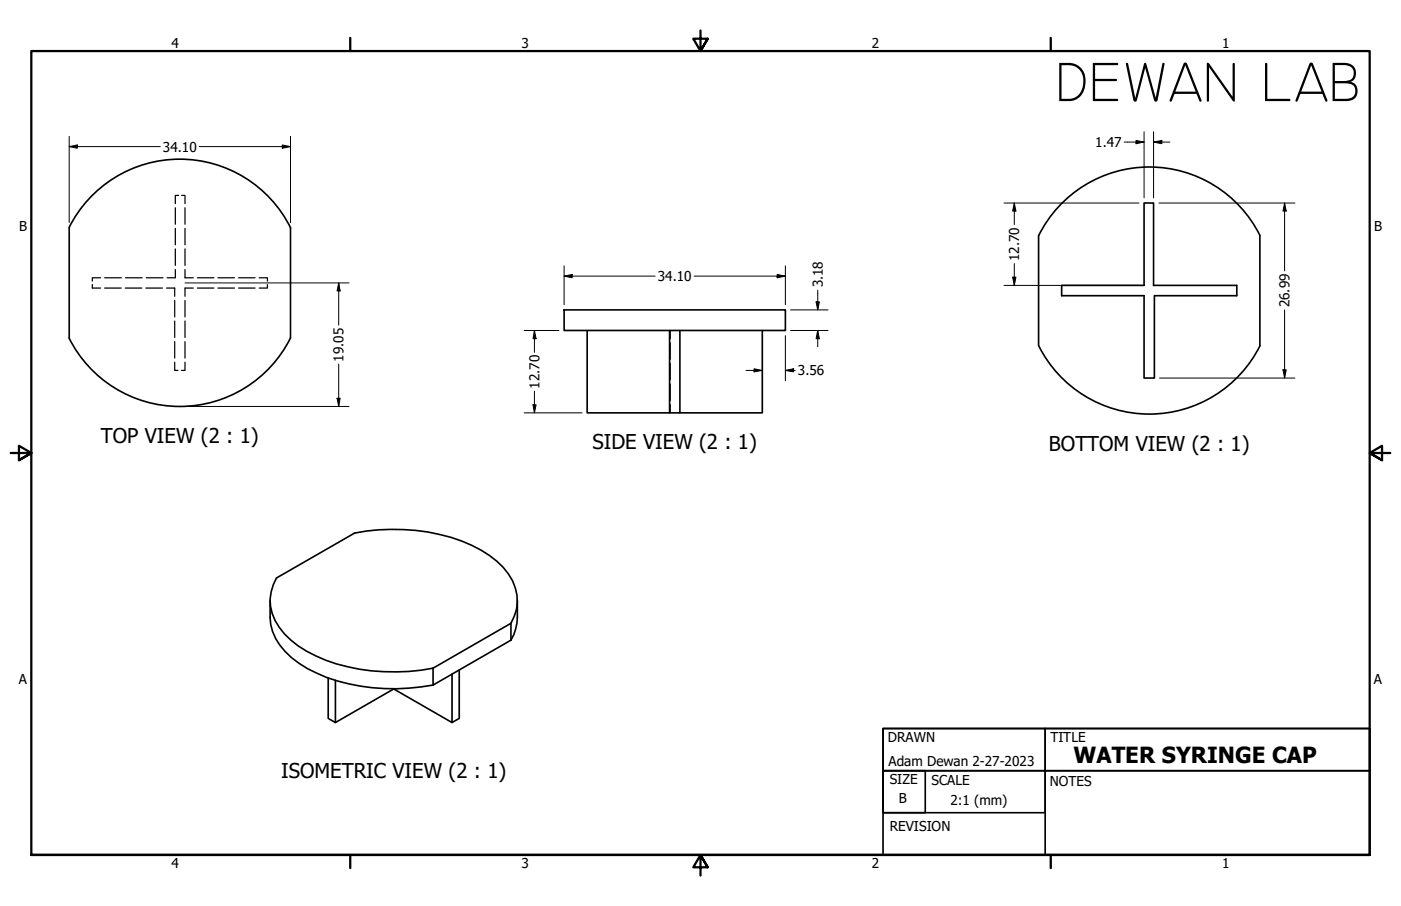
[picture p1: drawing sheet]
<svg xmlns="http://www.w3.org/2000/svg" width="432mm" height="279mm" viewBox="0 0 432 279" stroke-linecap="round" stroke-linejoin="round" font-family="sans-serif">
<!-- layer: Hidden (ANSI) -->
<g fill="none" stroke="#000" stroke-width=".38">
<path d="M54 64.1v5.1M54 70.4v5.1M54 76.8v5.1M55.1 60.3h-1.1v2.5M56 60.3h1v2.5M57 64.1v5.1M57 70.4v5.1M57 76.8v5.1M28.4 87.8v1h2.6M31 85.7h-2.6v1M32.3 88.8h5M32.3 85.7h5.1"/>
<path d="M38.6 88.8h5.1M38.7 85.7h5.1M45 88.8h5M45.1 85.7h5.1M51.3 88.8h2.5v2.6M53.8 92.6v5.1M53.8 99v5.1M54 83.1v2.6h-2.5M57 83.1v2.6h2.6M57 92.6v5.1M57 99v5.1M59.6 88.8h-2.6v2.6"/>
<path d="M60.8 88.8h5.1M60.8 85.7h5.1M67.2 88.8h5.1M67.2 85.7h5.1M73.5 88.8h5.1M73.5 85.7h5.1M79.9 85.7h2.5v1M82.4 87.8v1h-2.5M53.8 111.7v2.5h1.1M53.8 105.3v5.1M57 111.7v2.5h-1.1M57 105.3v5.1"/>
<path d="M206.6 101.9v2.6M206.6 105.7v5.1M206.6 112.1v5.1M206.6 118.4v5.1M206.6 124.8v2.5"/>
</g>
<!-- layer: Visible (ANSI) -->
<g fill="none" stroke="#000" stroke-width=".51">
<path d="M21.3 70.2a38.1 38.1 0 0 1 34.1-21.1 38.1 38.1 0 0 1 34.1 21.1v34M21.3 70.2v34M320.1 72.6v34a38.1 38.1 0 0 0 34.1 21.1 38.1 38.1 0 0 0 34.2-21.1M320.2 72.6a38.1 38.1 0 0 1 34-21.1 38.1 38.1 0 0 1 34.1 21.1M388.3 72.6v34M173.9 95.6h68.2v6.3h-68.2zM327.2 88h25.4v-25.4h2.9v25.4h25.7v3.2h-25.4v25.4h-3.2v-25.4h-25.4zM21.3 104.2a38.1 38.1 0 0 0 34.1 21.1 38.1 38.1 0 0 0 34.1-21.1M181 101.9v25.4h25.4M206.4 101.9v25.4h3.1v-25.4M234.9 101.9v25.4h-25.4M83.2 185.2v5.2a16.7 16.7 0 0 0 6.7 12.4 46.1 46.1 0 0 0 24.8 9.3 65.4 65.4 0 0 0 18.8-.8"/>
<path d="M157.5 192.2a14 14 0 0 0-2.4-17.2 41.1 41.1 0 0 0-23.1-10.9 65.7 65.7 0 0 0-22.7 .3l-24.1 13.8a13.9 13.9 0 0 0 2.4 17.3 36.9 36.9 0 0 0 19.5 10.1 64.3 64.3 0 0 0 26.4 .5M157.5 197.4v-5.2l-24 13.9M157.5 197.4l-24 13.9M159.4 185.2a19.5 19.5 0 0 1-1.9 12.2M101.2 209v12.6l2.2 1.2v-13M133.5 206.1v5.2M141.5 206.6v15l-2.2 1.2v-14.9M103.4 222.8l17.9-10.4 18 10.4"/>
</g>
<!-- layer: Border (ANSI) -->
<path d="M107.9 11.7v4M215.9 9.4v6.3l-2.2-3.8h4.4l-2.2 3.8 2.2-3.8M323.8 11.7v4M3.3 139.7h6.4l-3.9-2.2v4.4l3.9-2.2-3.9 2.2M428.5 139.7h-6.4l3.9-2.2v4.4l-3.9-2.2 3.9 2.2M9.7 263.7v-248h412.4v248h-412.4h412.4M107.9 263.7v4M218.1 267.5l-2.2-3.8 2.2 3.8h-4.4l2.2-3.8v6.3M323.8 263.7v4" fill="none" stroke="#000" stroke-width=".7"/>
<!-- layer: Title (ANSI) -->
<path d="M272.2 237.7h13v12.9h-13zM272.2 237.7h49.9v12.9h-49.9zM272.2 224.7h49.9v13h-49.9zM272.2 224.7h149.9v39h-149.9zM322.1 237.7h100v26h-100zM322.1 224.7h100v13h-100z" fill="none" stroke="#000" stroke-width=".51"/>
<!-- layer: Dimension (ANSI) -->
<g fill="none" stroke="#000" stroke-width=".31">
<path d="M21.3 45.2l2.5-.5v1zM21.3 45.2h28.1M21.3 42v26.6M61.4 45.2h28.1M87 44.7l2.5 .5-2.5 .5zM89.5 42v26.6M346.5 43.8h6.1M350.1 43.3l2.5 .5-2.5 .5zM352.6 40.6v20.4M355.5 43.8l2.6-.5v1zM355.5 43.8h5.1M355.5 40.6v20.4"/>
<path d="M309.4 62.6h41.6M312.6 62.6l.5 2.5h-1zM312.6 62.6v6.7M357.2 62.6h41.9M395.9 62.6l.5 2.5h-1zM395.9 62.6v21M57 87.2h50.6M104.4 87.2l.4 2.5h-.9zM104.4 87.2v13.1M173.9 85.2l2.4-.6v1.1zM173.9 85.2h28M173.9 82v12"/>
<path d="M213.9 85.2h28.2M239.5 84.6l2.6 .6-2.6 .5zM242.1 82v12M243.6 95.6h11.6M251.5 93.1h1l-.5 2.5zM252 89.5v6.1M309.4 88h41.6M312.1 85.5h1l-.5 2.5zM312.6 81.3v6.7M395.9 95.6v21M104.4 112.3v13M161.5 101.9h10.8"/>
<path d="M164.7 101.9l.5 2.6h-.9zM164.7 101.9v6.7M229.9 114.2h5M232.4 113.7l2.5 .5-2.5 .5zM242.1 114.2l2.4-.5v1zM242.1 103.5v13.9M242.1 114.2h3M243.6 101.9h11.6M252 101.9l.5 2.6h-1zM252 101.9v5M357.4 116.6h41.7M395.4 114h1l-.5 2.6z"/>
<path d="M57 125.3h50.6M103.9 122.8h.9l-.4 2.5zM161.5 127.3h17.9M164.3 124.8h.9l-.5 2.5zM164.7 120.7v6.6"/>
</g>
<g fill="#000">
<path d="M21.3 45.2l2.5-.5v1z" fill-rule="evenodd"/>
<path d="M87 44.7l2.5 .5-2.5 .5z" fill-rule="evenodd"/>
<path d="M350.1 43.3l2.5 .5-2.5 .5z" fill-rule="evenodd"/>
<path d="M355.5 43.8l2.6-.5v1z" fill-rule="evenodd"/>
<path d="M312.6 62.6l.5 2.5h-1z" fill-rule="evenodd"/>
<path d="M395.9 62.6l.5 2.5h-1z" fill-rule="evenodd"/>
<path d="M104.4 87.2l.4 2.5h-.9z" fill-rule="evenodd"/>
<path d="M173.9 85.2l2.4-.6v1.1z" fill-rule="evenodd"/>
<path d="M239.5 84.6l2.6 .6-2.6 .5z" fill-rule="evenodd"/>
<path d="M251.5 93.1h1l-.5 2.5z" fill-rule="evenodd"/>
<path d="M312.1 85.5h1l-.5 2.5z" fill-rule="evenodd"/>
<path d="M164.7 101.9l.5 2.6h-.9z" fill-rule="evenodd"/>
<path d="M232.4 113.7l2.5 .5-2.5 .5z" fill-rule="evenodd"/>
<path d="M242.1 114.2l2.4-.5v1z" fill-rule="evenodd"/>
<path d="M252 101.9l.5 2.6h-1z" fill-rule="evenodd"/>
<path d="M395.4 114h1l-.5 2.6z" fill-rule="evenodd"/>
<path d="M103.9 122.8h.9l-.4 2.5z" fill-rule="evenodd"/>
<path d="M164.3 124.8h.9l-.5 2.5z" fill-rule="evenodd"/>
</g>
<text font-size="17.4" x="325.5" y="31.2">DEWAN LAB</text>
<text font-size="6.9" x="330.8" y="235.3">WATER SYRINGE CAP</text>
<g font-size="6.3">
<text x="31.1" y="136.6">TOP VIEW (2 : 1)</text>
<text x="182.6" y="138.6">SIDE VIEW (2 : 1)</text>
<text x="323.3" y="138.9">BOTTOM VIEW (2 : 1)</text>
<text x="86.7" y="240">ISOMETRIC VIEW (2 : 1)</text>
</g>
<g font-size="4.2">
<text x="52.8" y="14.7">4</text>
<text x="160.8" y="14.7">3</text>
<text x="268.7" y="14.7">2</text>
<text x="376.7" y="14.7">1</text>
<text x="50.2" y="46.7">34.10</text>
<text x="337.6" y="45.3">1.47</text>
<text x="5.9" y="71.4">B</text>
<text x="423.5" y="71.4">B</text>
<text x="314.1" y="80.5" transform="rotate(-90 314.1 80.5)">12.70</text>
<text x="202.8" y="86.7">34.10</text>
<text x="253.6" y="88.6" transform="rotate(-90 253.6 88.6)">3.18</text>
<text x="397.4" y="94.8" transform="rotate(-90 397.4 94.8)">26.99</text>
<text x="105.9" y="111.5" transform="rotate(-90 105.9 111.5)">19.05</text>
<text x="166.2" y="119.8" transform="rotate(-90 166.2 119.8)">12.70</text>
<text x="245.9" y="115.8">3.56</text>
<text x="5.8" y="211.1">A</text>
<text x="423.4" y="211.1">A</text>
<text x="273.7" y="228.9">DRAWN</text>
<text x="323.7" y="228.9">TITLE</text>
<text x="273.9" y="236.1">Adam Dewan 2-27-2023</text>
<text x="274.3" y="241.8">SIZE</text>
<text x="287.1" y="241.9">SCALE</text>
<text x="323.5" y="242.4">NOTES</text>
<text x="277.1" y="247.5">B</text>
<text x="292.9" y="248.3">2:1 (mm)</text>
<text x="274.3" y="256.2">REVISION</text>
<text x="52.8" y="267.7">4</text>
<text x="160.8" y="267.7">3</text>
<text x="268.7" y="267.7">2</text>
<text x="376.7" y="267.7">1</text>
</g>
</svg>
